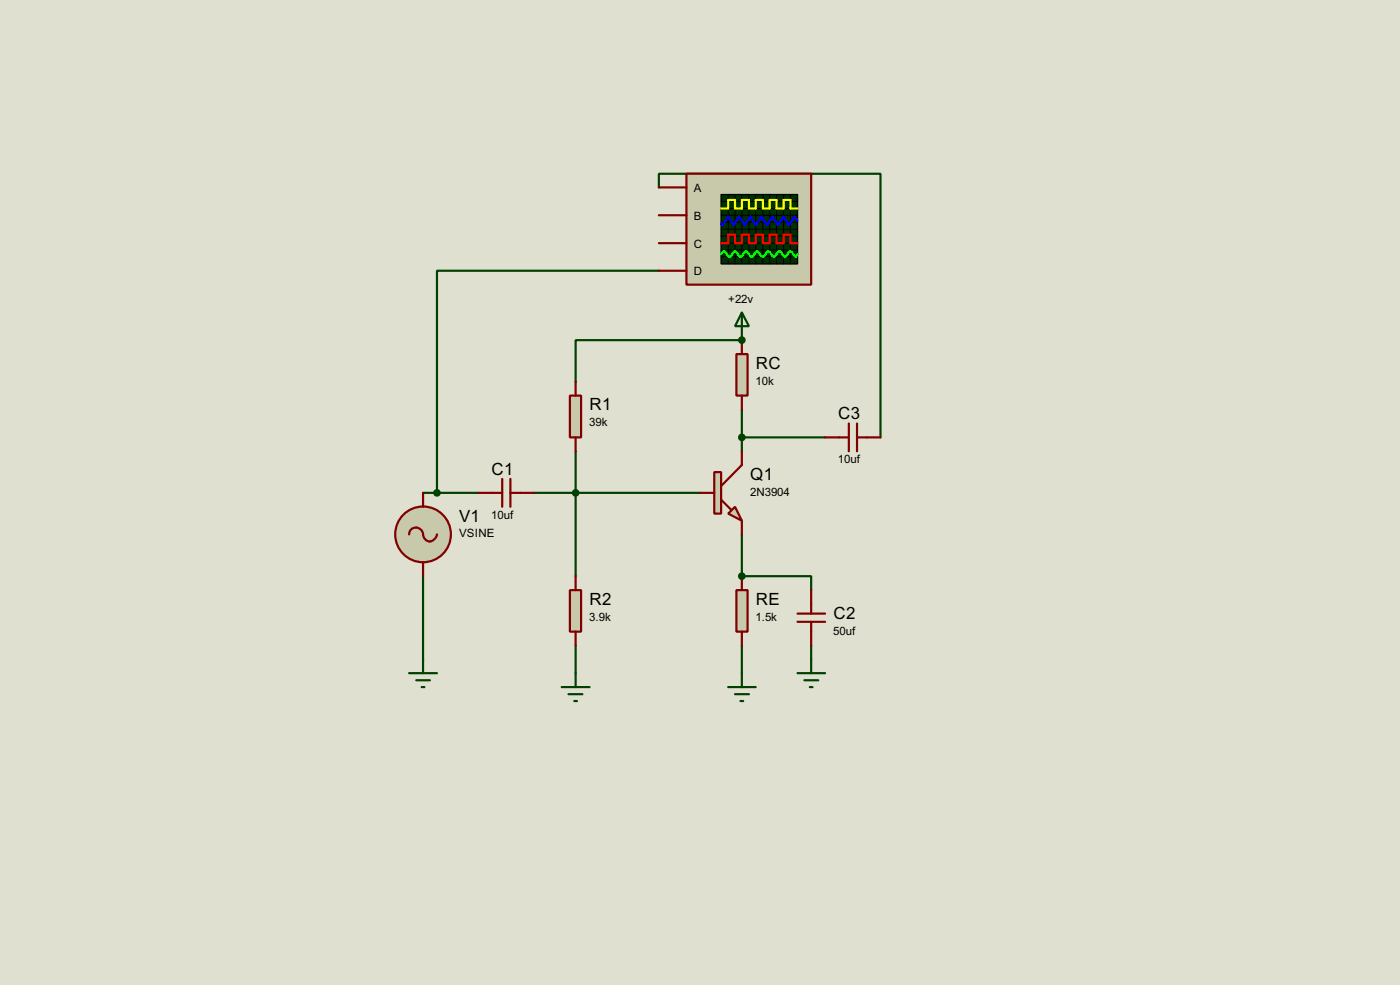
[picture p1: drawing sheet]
<svg xmlns="http://www.w3.org/2000/svg" width="256mm" height="180mm" viewBox="0 0 256 180" stroke-linecap="round" stroke-linejoin="round" font-family="sans-serif">
<path d="M0 0h256.5v180.3h-256.5z" fill="#e0e0d0"/>
<path d="M105.5 90.2h22.8M105.5 82.6v22.9M135.9 97.8v7.7" fill="none" stroke="#004000" stroke-width=".4"/>
<circle cx="135.9" cy="105.5" r=".2" fill="#004000"/>
<path d="M135.9 75v7.6M97.8 90.2h7.7M135.9 80.1h15.3M135.9 105.5h12.7v2.5" fill="none" stroke="#004000" stroke-width=".4"/>
<circle cx="135.9" cy="62.3" r=".2" fill="#004000"/>
<path d="M135.9 62.3h-30.4v7.6" fill="none" stroke="#004000" stroke-width=".4"/>
<circle cx="135.9" cy="62.3" r=".2" fill="#004000"/>
<path d="M120.7 34.3v-2.5h40.6v48.3M120.7 49.6h-40.6v40.6M77.5 90.2h10.2M77.5 105.5v15.2M105.5 118.2v5M135.9 118.2v5M148.6 118.2v2.5" fill="none" stroke="#004000" stroke-width=".4"/>
<path d="M133.4 94l1.3-1.2 1.2 2.5z" fill="#c8c8aa" stroke="#800000" stroke-width=".4"/>
<path d="M130.9 86.4h1.2v7.6h-1.2z" fill="#c8c8aa" stroke="#800000" stroke-width=".4"/>
<path d="M128.3 90.2h2.6M132.1 91.5l1.8 1.8M135.9 82.6v2.5l-3.8 3.9M135.9 95.3v2.5" fill="none" stroke="#800000" stroke-width=".4"/>
<path d="M104.4 72.4h2.1v7.7h-2.1z" fill="#c8c8aa" stroke="#800000" stroke-width=".4"/>
<path d="M105.5 69.9v2.5M105.5 80.1v2.5" fill="none" stroke="#800000" stroke-width=".4"/>
<path d="M134.9 64.8h2.1v7.6h-2.1z" fill="#c8c8aa" stroke="#800000" stroke-width=".4"/>
<path d="M135.9 62.3v2.5M135.9 72.4v2.6" fill="none" stroke="#800000" stroke-width=".4"/>
<path d="M134.9 108h2.1v7.6h-2.1z" fill="#c8c8aa" stroke="#800000" stroke-width=".4"/>
<path d="M135.9 105.5v2.5M135.9 115.6v2.6" fill="none" stroke="#800000" stroke-width=".4"/>
<path d="M104.4 108h2.1v7.6h-2.1z" fill="#c8c8aa" stroke="#800000" stroke-width=".4"/>
<g fill="none" stroke="#800000" stroke-width=".4">
<path d="M155.5 77.5v5.1M157 77.5v5.1M87.7 90.2h4.3M92 87.7v5.1M93.5 87.7v5.1M93.5 90.2h4.3M151.2 80.1h4.3M157 80.1h4.3M105.5 105.5v2.5M105.5 115.6v2.6M146.1 113.8h5.1M146.1 112.3h5.1"/>
<path d="M148.6 108v4.3M148.6 113.8v4.4"/>
</g>
<g fill="#004000" stroke="#004000" stroke-width=".4">
<circle cx="105.4" cy="90.2" r=".5"/>
<circle cx="135.9" cy="105.5" r=".5"/>
<circle cx="135.9" cy="80.1" r=".5"/>
<circle cx="135.9" cy="62.3" r=".5"/>
</g>
<g fill="none" stroke="#004000" stroke-width=".4">
<path d="M135.9 57.2l1.3 2.5h-2.5zM135.9 57.2v5.1M102.9 125.8h5.1M104.2 127.1h2.5M105.2 128.3h.5M105.5 123.2v2.6M133.4 125.8h5.1M134.7 127.1h2.5M135.7 128.3h.5M135.9 123.2v2.6M146.1 123.2h5.1M147.4 124.5h2.5"/>
<path d="M148.4 125.8h.5M148.6 120.7v2.5"/>
</g>
<circle cx="77.5" cy="97.8" r="5.1" fill="#c8c8aa" stroke="#800000" stroke-width=".4"/>
<path d="M75 97.8a1.32 1.32 0 0 1 1.4-1.2 1.32 1.32 0 0 1 1.2 1.5 1.24 1.24 0 0 0 1.2 1 1.24 1.24 0 0 0 1.2-1l.1-.3M77.5 90.2v2.6M77.5 102.9v2.6" fill="none" stroke="#800000" stroke-width=".4"/>
<path d="M75 123.2h5.1M76.3 124.5h2.5M77.3 125.8h.5M77.5 120.7v2.5" fill="none" stroke="#004000" stroke-width=".4"/>
<path d="M125.8 31.8h22.8v20.3h-22.8z" fill="#c8c8aa" stroke="#800000" stroke-width=".4"/>
<path d="M132.1 35.6h14v12.7h-14z" fill="#003000" stroke="#000" stroke-width=".25"/>
<g fill="none" stroke="#000" stroke-width=".18">
<path d="M132.1 39.4h14M132.1 36.9h14M132.1 38.2h14M133.4 35.6v12.7M134.7 35.6v12.7M135.9 35.6v12.7M137.2 35.6v12.7M138.5 35.6v12.7M139.8 35.6v12.7M141 35.6v12.7M142.3 35.6v12.7M143.6 35.6v12.7"/>
<path d="M144.8 35.6v12.7M132.1 40.7h14M132.1 43.2h14M132.1 44.5h14M132.1 45.8h14M132.1 47h14M132.1 42h14"/>
</g>
<path d="M132.1 38.2h1.3v-1.6h1.3v1.6h1.2v-1.6h1.3v1.6h1.3v-1.6h1.3v1.6h1.2v-1.6h1.3v1.6h1.3v-1.6h1.2v1.6h1.3" fill="none" stroke="#ff0" stroke-width=".4"/>
<path d="M132.1 44.5h1.3v-1.5h1.3v1.5h1.2v-1.5h1.3v1.5h1.3v-1.5h1.3v1.5h1.2v-1.5h1.3v1.5h1.3v-1.5h1.2v1.5h1.3" fill="none" stroke="#f00" stroke-width=".4"/>
<path d="M146.1 40.4l-.5-.7-1 1.5-1-1.5-1.1 1.5-1-1.5-1 1.5-1-1.5-1 1.5-1-1.5-1 1.5-1.1-1.5-1 1.5-1-1.5-1 1.5-.3-.3" fill="none" stroke="#00f" stroke-width=".4"/>
<path d="M132.1 46.5l.3-.4a.6 .6 0 0 1 .8 .5l.5 .4 .2-.1 .5-.8 .3-.1 .2 .1 .5 .8 .3 .1 .2-.1 .3-.4a.54 .54 0 0 1 .7-.4l.5 .8 .3 .1 .3-.1 .5-.8 .2-.1 .3 .1 .2 .4a.54 .54 0 0 0 .8 .4l.5-.8 .3-.1 .2 .1 .5 .8 .3 .1 .2-.1 .3-.4a.54 .54 0 0 1 .7-.4l.5 .8 .3 .1 .3-.1 .4-.8 .3-.1 .3 .1 .5 .8 .3 .1 .2-.5" fill="none" stroke="#0f0" stroke-width=".4"/>
<path d="M120.7 34.3h5.1M120.7 39.4h5.1M120.7 44.5h5.1M120.7 49.6h5.1" fill="none" stroke="#800000" stroke-width=".4"/>
<circle cx="80" cy="90.2" r=".5" fill="#004000" stroke="#004000" stroke-width=".4"/>
<g font-size="3.5">
<text x="138.5" y="67.5">RC</text>
<text x="108" y="75.1">R1</text>
<text x="153.6" y="76.7">C3</text>
<text x="90.1" y="86.9">C1</text>
<text x="137.5" y="87.8">Q1</text>
<text x="84.1" y="95.5">V1</text>
<text x="108" y="110.7">R2</text>
<text x="138.5" y="110.7">RE</text>
<text x="152.7" y="113.2">C2</text>
</g>
<g font-size="2.4">
<text x="127.1" y="35.1">A</text>
<text x="127.1" y="40.2">B</text>
<text x="127.1" y="45.3">C</text>
<text x="127.1" y="50.4">D</text>
<text x="133.4" y="55.4">+22v</text>
<text x="138.4" y="70.4">10k</text>
<text x="107.9" y="78.1">39k</text>
<text x="153.5" y="84.8">10uf</text>
<text x="90" y="95">10uf</text>
<text x="137.4" y="90.8">2N3904</text>
<text x="84.1" y="98.4">VSINE</text>
<text x="107.9" y="113.6">3.9k</text>
<text x="138.4" y="113.6">1.5k</text>
<text x="152.7" y="116.2">50uf</text>
</g>
</svg>
